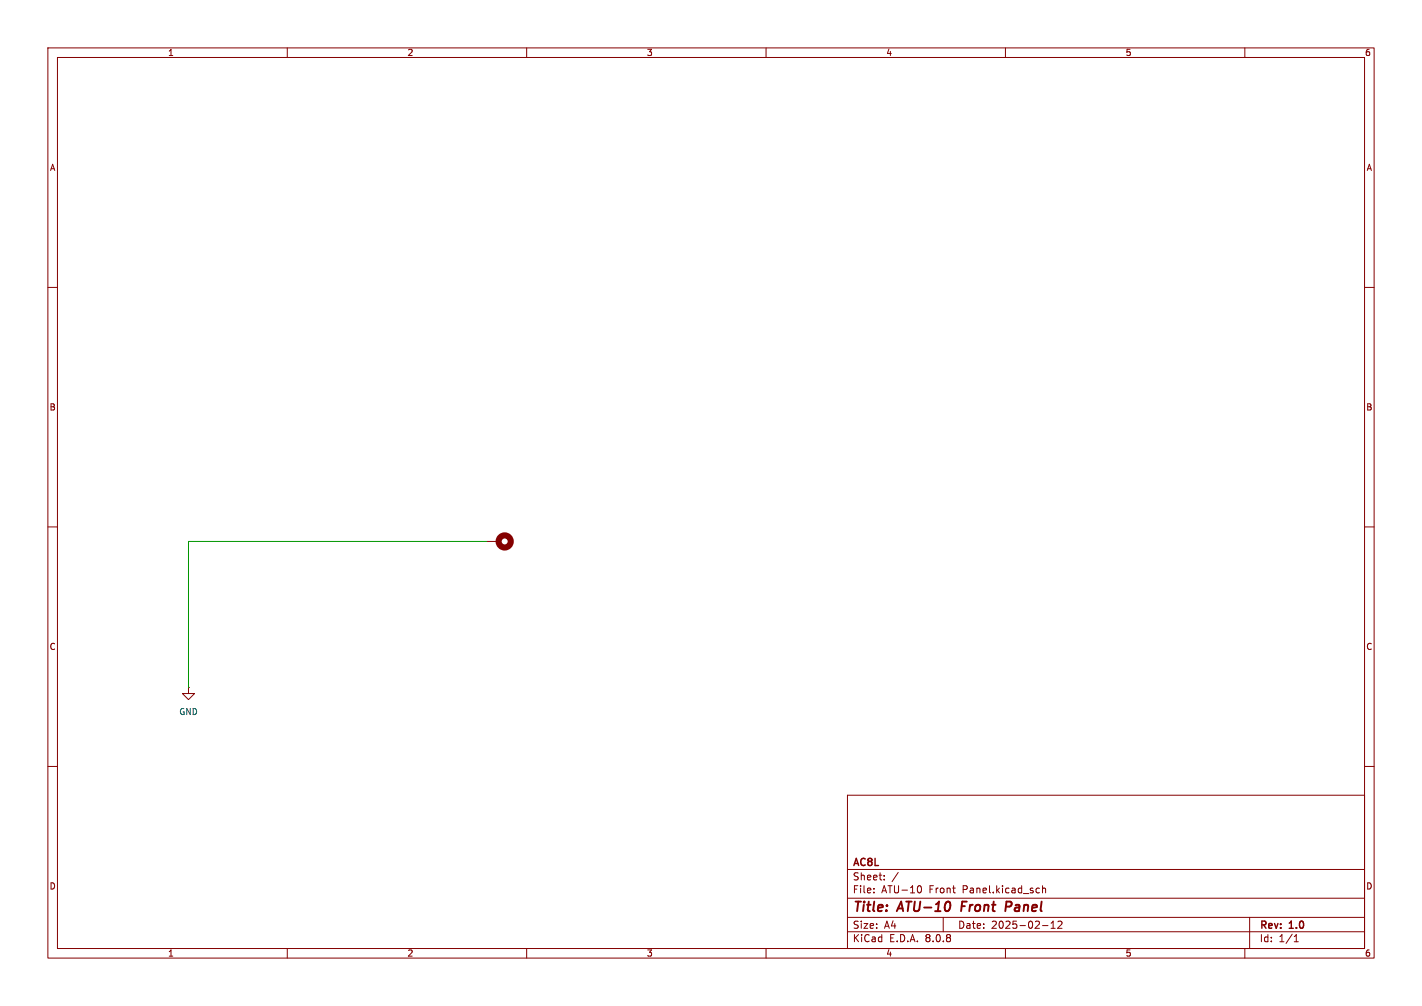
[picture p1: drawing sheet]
<svg xmlns="http://www.w3.org/2000/svg" width="297mm" height="210mm" viewBox="0 0 297 210" stroke-linecap="round" stroke-linejoin="round" font-family="sans-serif">
<g fill="none" stroke="#840000" stroke-width=".21">
<path d="M10 10h277v190h-277zM12 12h273v186h-273zM60 10v2M110 10v2M160 10v2M210 10v2M260 10v2M10 60h2M285 60h2M10 110h2M101.6 113h2.5M285 110h2"/>
<path d="M39.4 143.5v1.3h1.2l-1.2 1.3-1.3-1.3h1.3M39.4 143.5h.1M10 160h2M177 166h108v32h-108zM285 160h2M60 198v2M110 198v2M160 198v2M177 194.5h108M177 191.5h108M177 187.5h108M177 181.5h108"/>
<path d="M182.5 186.3v.1M182.5 185.5v.1M184.7 183.6v.1M184.7 182.8v.1M187.6 182.1l-1.3 2M191.8 185l.2-.1a.8 .8 0 0 1 .5 .7 .8 .8 0 0 1-.5 .8l-.2-.1M197 191.5v3M210 198v2M217 185.4l.1 .1M217.1 186.3l-.1 .1M217.7 185.5l.3-.1 .3 .1 .1 .9M217.7 184.9v1.5"/>
<path d="M217.7 193.2h1.2M219.5 193.8h.9M219.5 192.7l.5-.4v1.5M221 192.4l.5-.1 .3 .4-.9 1.1h.9M260 198v2M261 191.5v6.5M270.3 196.6h.9M270.3 195.5l.4-.4v1.5"/>
</g>
<path d="M201 188.2l-.3 2M211 188.2h-.8l-.2 2M211.1 189.2l-1 .1" fill="none" stroke="#840000" stroke-width=".4"/>
<circle cx="105.4" cy="113" r="1.27" fill="none" stroke="#840000" stroke-width="1.3"/>
<path d="M101.6 113h-62.2v30.5" fill="none" stroke="#009600" stroke-width=".21"/>
<g font-size="2.8" fill="#840000">
<text x="178" y="190.9">Title:</text>
<text x="187.7" y="190.9">ATU-10</text>
<text x="201.6" y="190.9">Front</text>
<text x="211.6" y="190.9">Panel</text>
</g>
<g font-size="2.1" fill="#840000">
<text x="178" y="184">Sheet:</text>
<text x="178" y="181.2">AC8L</text>
<text x="178" y="186.7">File:</text>
<text x="184.1" y="186.7">ATU-10</text>
<text x="194.1" y="186.7">Front</text>
<text x="201.2" y="186.7">Panel.kicad_sch</text>
<text x="178" y="196.9">KiCad</text>
<text x="178" y="194.1">Size:</text>
<text x="184.7" y="194.1">A4</text>
<text x="185.7" y="196.9">E.D.A.</text>
<text x="193.3" y="196.9">8.0.8</text>
<text x="200" y="194.1">Date:</text>
<text x="207" y="194.1">2025-02-12</text>
<text x="263" y="194.3">Rev:</text>
<text x="263" y="196.9">Id:</text>
<text x="267.1" y="196.9">1/1</text>
<text x="269.4" y="194.3">1.0</text>
</g>
<g font-size="1.8" fill="#840000">
<text x="35" y="11.9">1</text>
<text x="85" y="11.9">2</text>
<text x="135" y="11.9">3</text>
<text x="185" y="11.9">4</text>
<text x="235" y="11.9">5</text>
<text x="285" y="11.9">6</text>
<text x="10.3" y="35.9">A</text>
<text x="285.3" y="35.9">A</text>
<text x="10.3" y="85.9">B</text>
<text x="285.3" y="85.9">B</text>
<text x="10.3" y="135.9">C</text>
<text x="285.3" y="135.9">C</text>
<text x="10.3" y="185.9">D</text>
<text x="285.3" y="185.9">D</text>
<text x="35" y="199.9">1</text>
<text x="85" y="199.9">2</text>
<text x="135" y="199.9">3</text>
<text x="185" y="199.9">4</text>
<text x="235" y="199.9">5</text>
<text x="285" y="199.9">6</text>
</g>
<text font-size="1.8" fill="#006464" x="37.3" y="149.5">GND</text>
</svg>
